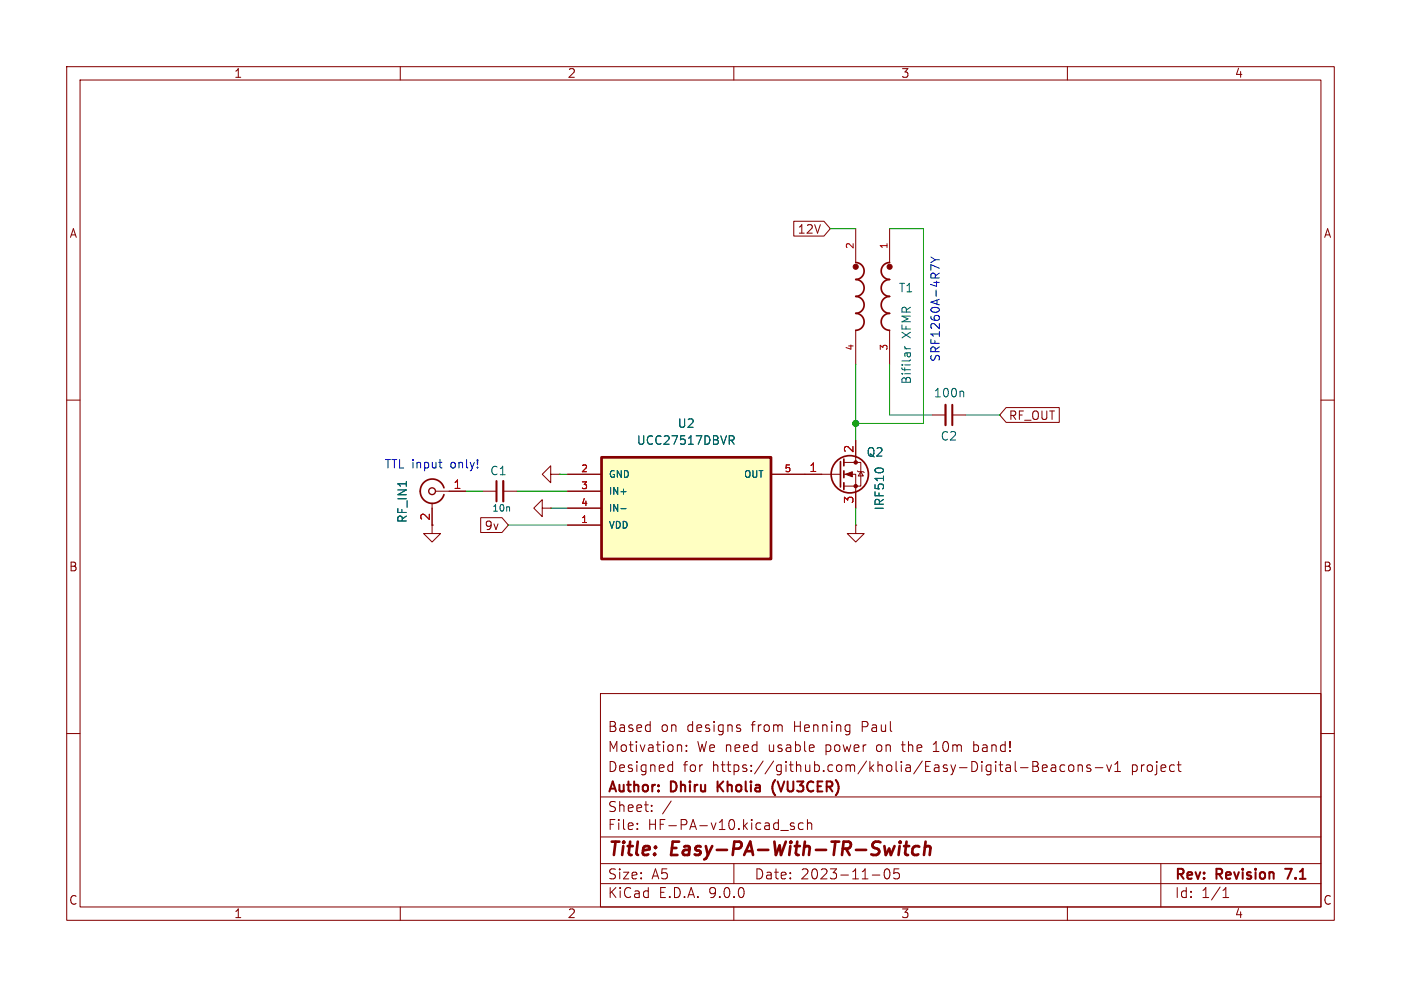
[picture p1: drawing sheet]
<svg xmlns="http://www.w3.org/2000/svg" width="210mm" height="148mm" viewBox="0 0 210 148" stroke-linecap="round" stroke-linejoin="round" font-family="sans-serif">
<g fill="none" stroke="#840000" stroke-width=".15">
<path d="M10 10h190v128h-190zM12 12h186v124h-186zM60 10v2M110 10v2M160 10v2M128.3 34.3v5.1M133.3 34.3v5.1M128.3 49.5v5.1M133.3 49.5v5.1M10 60h2M64.8 75.4v3.3M65.3 73.7h4.5"/>
<path d="M81.3 76.2v-1.3l-1.3 1.3 1.3 1.3v-1.3h1.2M82.5 76.2h.1M82.5 71.1v-1.2l-1.2 1.2 1.2 1.3v-1.3h1.3M83.8 71.1h.1M128.3 78.7v1.3h1.2l-1.2 1.3-1.3-1.3h1.3M128.3 78.7h.1M198 60h2M10 110h2M90 104h108v32h-108zM90 119.5h108M100.4 114.7l.4 .1M100.8 114.2v1.5"/>
<path d="M100.8 115.6l-.4 .1M101.6 111.8h.5l.1 .9M102.9 112.5v.2M102.9 111.8v.1M110.8 109.2l.2 .2-.2 .3M110.8 108.7l.2 .1M139.9 112.7h.8M140.2 111.4l-.3 .2M146 112.6l.4 .1M146 111.2v1.5M146.4 111.7l-.4 .1M153 115.1h1.1"/>
<path d="M154.8 114.2h.5l.2 .1 .1 .3-.3 .3a.4 .4 0 0 1 .4 .4 .4 .4 0 0 1-.3 .4h-.6zM154.8 114.9h.5M156.2 115.2l.8-.2-.1-.2-.4-.1-.3 .2 .1 .7h.6M157.6 114.8h.6v.9M158.2 115l-.5 .1a.29 .29 0 0 0-.2 .3 .29 .29 0 0 0 .2 .3l.5-.1M159.6 114.8l-.4-.1-.3 .3v.4l.1 .2h.6M160.2 114.8a.41 .41 0 0 1 .5-.1 .41 .41 0 0 1 .3 .3v.4a.41 .41 0 0 1-.4 .3 .41 .41 0 0 1-.4-.3zM161.6 114.8a.37 .37 0 0 1 .6 .1v.8M161.6 114.7v1M163.5 114.8l-.4-.1-.2 .2 .1 .2 .5 .2v.3h-.6M164.2 115.1h1.1M165.9 114.7l.3 1 .4-1"/>
<path d="M167.1 115.7h.9M167.1 114.6l.4-.4v1.5M176.5 114.7h.5M176.7 115.5v.1l.3 .1M198 110h2M60 136v2M90 132.5h108M90 129.5h108M90 125.5h108M95.5 124.2v.2M95.5 123.5v.1M97.7 121.5v.2"/>
<path d="M97.7 120.8v.1M100.6 120.1l-1.3 1.9M110 136v2M110 129.5v3M117 124.5h1.2M119 123.5l-.3-.1-.2 .2v.2l.5 .2v.3h-.5M120.4 123.5l-.4-.1-.3 .3v.4l.1 .2h.6M121 123.5a.37 .37 0 0 1 .7 .1v.8M121 122.9v1.5M130.8 131.2h1.1M132.7 130.4a1.02 1.02 0 0 0 .2 1.4h.1a.91 .91 0 0 0 .3-1.4M134.8 130.3h-.8v.7l.2-.1h.5l.1 .2v.5l-.3 .2h-.3l-.2-.2"/>
<path d="M160 136v2M174 129.5v6.5M183.3 134.6h.9M183.3 133.5l.5-.4v1.5"/>
</g>
<path d="M107.6 117.2v1.5M108.4 117.2l-.8 .8M116.1 117a1.74 1.74 0 0 0 .1 2.3M192.6 130.3h1" fill="none" stroke="#840000" stroke-width=".3"/>
<path d="M134.9 126.9l-.2 1.3M134.9 126.2v.2M134.9 126.2l-.1 .1 .1 .1M134.9 126.2l.1 .1-.1 .1M135.5 126.9h.8M135.9 126.2l-.2 1.7v.2l.4 .1M137.8 127a.66 .66 0 0 0-1 .3l-.1 .5 .2 .3 .2 .1 .6-.1M138.6 127.1a.49 .49 0 0 1 .9 .1l-.1 1M138.7 126.2l-.2 2" fill="none" stroke="#840000" stroke-width=".4"/>
<path d="M128.3 39.4a1.27 1.27 0 0 1 1.2 1.2 1.27 1.27 0 0 1-1.2 1.3 1.27 1.27 0 0 1 1.2 1.3 1.27 1.27 0 0 1-1.2 1.3 1.27 1.27 0 0 1 1.2 1.2 1.27 1.27 0 0 1-1.2 1.3 1.27 1.27 0 0 1 1.2 1.3 1.27 1.27 0 0 1-1.2 1.2M133.3 39.4a1.27 1.27 0 0 0-1.2 1.2 1.27 1.27 0 0 0 1.2 1.3 1.27 1.27 0 0 0-1.2 1.3 1.27 1.27 0 0 0 1.2 1.3 1.27 1.27 0 0 0-1.2 1.2 1.27 1.27 0 0 0 1.2 1.3 1.27 1.27 0 0 0-1.2 1.3 1.27 1.27 0 0 0 1.2 1.2M66.5 73.2a1.81 1.81 0 0 0-2.7-1 1.81 1.81 0 0 0 0 2.9 1.81 1.81 0 0 0 2.7-.9" fill="none" stroke="#840000" stroke-width=".25"/>
<circle cx="64.8" cy="73.7" r=".51" fill="none" stroke="#840000" stroke-width=".2"/>
<g fill="#840000" stroke="#840000" stroke-width=".15">
<circle cx="133.4" cy="40" r=".38"/>
<circle cx="128.3" cy="40" r=".38"/>
</g>
<path d="M135.6 52.3h.9M135.6 51.9l.1 .3 .2 .1" fill="none" stroke="#006464" stroke-width=".15"/>
<path d="M90.2 68.6h25.4v15.2h-25.4z" fill="#ffffc2"/>
<path d="M90.2 68.6h25.4v15.2h-25.4z" fill="none" stroke="#840000" stroke-width=".41"/>
<g fill="none" stroke="#840000" stroke-width=".15">
<path d="M119 33.2h4.5l1 1.1-1 1.1h-4.5zM64.8 76.2v3.8h1.2l-1.2 1.3-1.3-1.3h1.3M67.3 73.7h2.5M72.1 77.6h3.1l1 1.1-1 1.2h-3.1zM72.4 73.7h2M75.4 73.7h2.1M85.1 71.1h5.1M85.1 73.7h5.1M85.1 76.2h5.1M85.1 78.7h5.1M115.6 71.1h10.4M126.5 69.3h2.5v3.6h-2.5"/>
<path d="M126.5 71.1h1.8v5.1M128.3 66v3.3M128.5 70.6l.2 .1h.7l.1 .2M129 70.7l.4 .7h-.7zM139.7 62.2h2M142.7 62.2h2.1M150.8 61.1h8v2.2h-8l-.9-1.1z"/>
</g>
<path d="M144.3 58.7l.2 .1v.7M93.1 76.3h.8M109.3 65.3h.5l.2 .3-.1 .4h-.6M109.6 66l.4 .6M131.3 70.3l.3-.1 .7 .1" fill="none" stroke="#006464" stroke-width=".15"/>
<g fill="none" stroke="#840000" stroke-width=".25">
<path d="M126 69.2v3.8M126.5 68.8v1.1M126.5 70.6v1M126.5 72.4v1"/>
<circle cx="127.4" cy="71.1" r="2.79"/>
</g>
<g fill="#840000" stroke="#840000" stroke-width=".15">
<path d="M126.7 71.1l1.1-.4v.8z"/>
<circle cx="128.3" cy="69.3" r=".25"/>
<circle cx="128.3" cy="72.9" r=".25"/>
</g>
<path d="M74.4 72.1v3.1M142.7 60.7v3.1" fill="none" stroke="#840000" stroke-width=".3"/>
<path d="M75.4 72.1v3.1M141.7 60.7v3.1" fill="none" stroke="#840000" stroke-width=".33"/>
<path d="M124.5 34.3h3.8M133.3 34.3h5.1v29.2h-10.1M128.3 54.6v11.4M133.3 54.6v7.6h6.4M69.8 73.7h2.6M76.2 78.7h8.9M77.5 73.7h7.6M82.5 76.2h2.6M83.8 71.1h1.3M128.3 76.2v2.5M144.8 62.2h5.1" fill="none" stroke="#009600" stroke-width=".15"/>
<path d="M139.5 38.5l.7 .5M140.2 39h.6M140.2 39l-.7 .4M140.8 40.2l-1.3-.5v.8M65.8 69.3h.5M66 70.1l.3 .1" fill="none" stroke="#0000c2" stroke-width=".15"/>
<circle cx="128.3" cy="63.5" r=".46" fill="#009600" stroke="#009600" stroke-width=".15"/>
<g font-size="2.8" fill="#840000">
<text x="91" y="128.9">Title:</text>
<text x="100.7" y="128.9">Easy-PA-With-TR-Switch</text>
</g>
<g font-size="2.1" fill="#840000">
<text x="91" y="113">Motivation:</text>
<text x="91" y="110">Based</text>
<text x="99" y="110">on</text>
<text x="103" y="110">designs</text>
<text x="104.4" y="113">We need</text>
<text x="112.8" y="110">from</text>
<text x="115.3" y="113">usable</text>
<text x="119.3" y="110">Henning</text>
<text x="124" y="113">power</text>
<text x="129.6" y="110">Paul</text>
<text x="131.8" y="113">on</text>
<text x="135.8" y="113">the</text>
<text x="140.6" y="113">10m</text>
<text x="146.8" y="113">band!</text>
<text x="91" y="119.2">Author:</text>
<text x="91" y="116">Designed</text>
<text x="100.6" y="119.2">Dhiru</text>
<text x="102.4" y="116">for</text>
<text x="106.8" y="116">https://github.com/kholia/Easy-Digital-Beacons-v1</text>
<text x="108.2" y="119.2">Kholia</text>
<text x="117" y="119.2">(VU3CER)</text>
<text x="169.8" y="116">project</text>
<text x="91" y="124.7">File:</text>
<text x="91" y="122">Sheet:</text>
<text x="97.1" y="124.7">HF-PA-v10.kicad_sch</text>
<text x="91" y="134.9">KiCad</text>
<text x="91" y="132.1">Size:</text>
<text x="97.7" y="132.1">A5</text>
<text x="98.7" y="134.9">E.D.A.</text>
<text x="106.3" y="134.9">9.0.0</text>
<text x="113" y="132.1">Date:</text>
<text x="120" y="132.1">2023-11-05</text>
<text x="176" y="132.3">Rev:</text>
<text x="176" y="134.9">Id:</text>
<text x="180.1" y="134.9">1/1</text>
<text x="182.4" y="132.3">Revision</text>
<text x="193.4" y="132.3">7.1</text>
</g>
<g font-size="1.8" fill="#840000">
<text x="35" y="11.9">1</text>
<text x="85" y="11.9">2</text>
<text x="135" y="11.9">3</text>
<text x="185" y="11.9">4</text>
<text x="10.3" y="35.9">A</text>
<text x="119.5" y="35.2">12V</text>
<text x="198.4" y="35.9">A</text>
<text x="151.1" y="63.2">RF_OUT</text>
<text x="72.5" y="79.7">9v</text>
<text x="10.3" y="85.9">B</text>
<text x="198.3" y="85.9">B</text>
<text x="10.3" y="135.9">C</text>
<text x="35" y="137.9">1</text>
<text x="85" y="137.9">2</text>
<text x="135" y="137.9">3</text>
<text x="185" y="137.9">4</text>
<text x="198.3" y="135.9">C</text>
</g>
<g font-size="1.8" fill="#006464">
<text x="134.6" y="44">T1</text>
<text x="136.8" y="50.7" transform="rotate(-90 136.8 50.7)">XFMR</text>
<text x="136.8" y="57.7" transform="rotate(-90 136.8 57.7)">Bifilar</text>
<text x="139.9" y="59.8">100n</text>
<text x="101.5" y="64.4">U2</text>
<text x="73.4" y="71.5">C1</text>
<text x="95.4" y="66.9">UCC27517DBVR</text>
<text x="129.8" y="68.7">Q2</text>
<text x="140.9" y="66.3">C2</text>
<text x="132.7" y="76.6" transform="rotate(-90 132.7 76.6)">IRF510</text>
<text x="61.2" y="78.5" transform="rotate(-90 61.2 78.5)">RF_IN1</text>
</g>
<g font-size="1.8" fill="#0000c2">
<text x="141" y="54.4" transform="rotate(-90 141 54.4)">SRF1260A-4R7Y</text>
<text x="57.6" y="70.5">TTL input</text>
<text x="67.6" y="70.5">only!</text>
</g>
<g font-size="1.8" fill="#a90000">
<text x="121.2" y="70.9">1</text>
<text x="128" y="68" transform="rotate(-90 128 68)">2</text>
<text x="67.9" y="73.4">1</text>
<text x="128" y="75.6" transform="rotate(-90 128 75.6)">3</text>
<text x="64.5" y="78.2" transform="rotate(-90 64.5 78.2)">2</text>
</g>
<g font-size="1.4" fill="#a90000">
<text x="128" y="37.4" transform="rotate(-90 128 37.4)">2</text>
<text x="133.1" y="37.4" transform="rotate(-90 133.1 37.4)">1</text>
<text x="128" y="52.7" transform="rotate(-90 128 52.7)">4</text>
<text x="133.1" y="52.7" transform="rotate(-90 133.1 52.7)">3</text>
<text x="87" y="70.9">2</text>
<text x="117.5" y="70.9">5</text>
<text x="87" y="73.4">3</text>
<text x="87" y="75.9">4</text>
<text x="87" y="78.5">1</text>
</g>
<g font-size="1.4" fill="#006464">
<text x="91.2" y="71.9">GND</text>
<text x="111.4" y="71.9">OUT</text>
<text x="73.7" y="76.9">10n</text>
<text x="91.2" y="74.4">IN+</text>
<text x="91.2" y="76.9">IN-</text>
<text x="91.2" y="79.5">VDD</text>
</g>
</svg>
